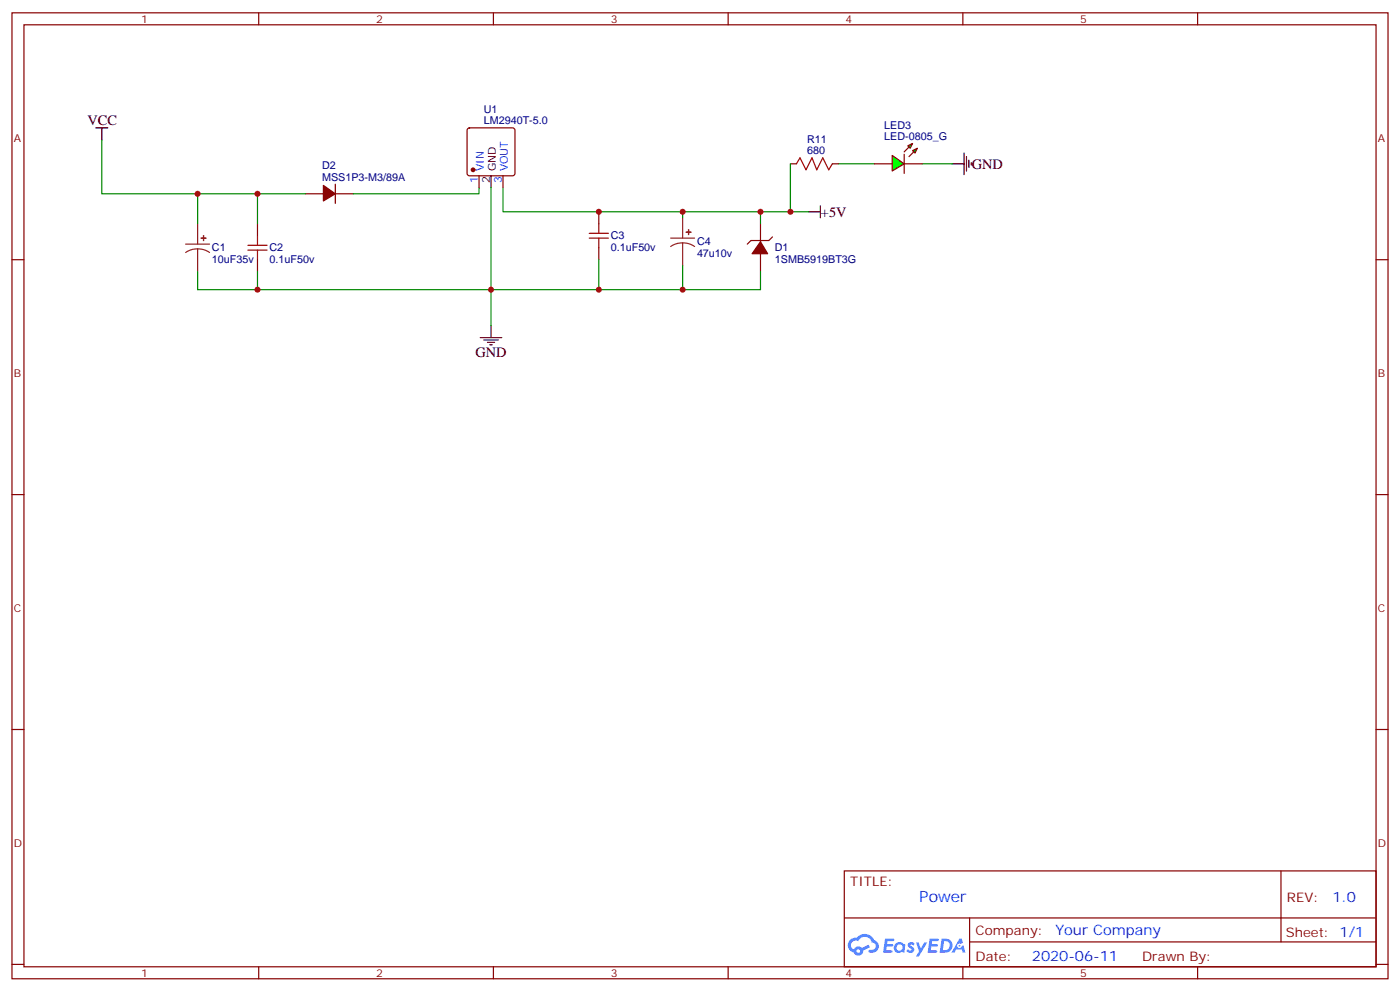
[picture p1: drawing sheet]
<svg xmlns="http://www.w3.org/2000/svg" width="412mm" height="292mm" viewBox="0 0 412 292" stroke-linecap="round" stroke-linejoin="round" font-family="sans-serif">
<g fill="none" stroke="#870000" stroke-width=".35">
<path d="M3.5 3.8h405.4v284.3h-405.4zM7.1 7.3h398.2v277.3h-398.2zM76.2 3.8v3.5M145.3 3.8v3.5M214.5 3.8v3.5M283.6 3.8v3.5M352.8 3.8v3.5M3.5 76.4h3.6M405.3 76.4h3.6M3.5 145.6h3.6M405.3 145.6h3.6M3.5 214.7h3.6"/>
<path d="M405.3 214.7h3.6M248.7 256.4h156.6v28.2h-156.6zM377.3 256.4v20.9M248.7 270.2h156.5M285.6 277.3h119.6M285.6 270.2v14.1M3.5 283.9h3.6M76.2 284.6v3.5M145.3 284.6v3.5M214.5 284.6v3.5M283.6 284.6v3.5M352.8 284.6v3.5"/>
<path d="M405.3 283.9h3.6"/>
</g>
<g fill="#5487ff">
<path d="M267.7 277.5a1.22 1.22 0 0 1 1.7 .3l-.4 .6a.47 .47 0 0 0-.3-.4 .47 .47 0 0 0-.5 .2l.1 .2a1.14 1.14 0 0 1 .8 1.7 1.14 1.14 0 0 1-1.9 0l-.2-.2 .5-.5 .7 .4a.29 .29 0 0 0 .3-.2 .29 .29 0 0 0-.2-.4 1.04 1.04 0 0 1-.6-1.7z"/>
<path d="M260.7 276.3h2.4l.3 .2-.2 .5h-1.8l-.1 .9h1.5l.3 .4-.3 .3h-1.6l-.2 1.1 1.7 .1 .2 .3-.2 .3h-2.6z"/>
<path d="M273.8 276.3h2.4l.3 .2-.1 .5h-1.8l-.2 .9h1.6l.3 .4-.4 .3h-1.6l-.1 1.1 1.7 .1 .2 .3-.2 .3h-2.6z"/>
<path d="M282.6 276.3h.7l.3 1.2-.6 .4a.69 .69 0 0 0-1 .2 .69 .69 0 0 0 .4 1 .69 .69 0 0 0 .9-.6l.5-.3 .6 2.2h-.8l-.2-.8h-1.8l-.5 .8h-.8z"/>
<path d="M269.8 277.4h.8l.6 1.8 1.1-1.8h.9l-2.6 4.2h-.8l.9-1.6z"/>
<path d="M277.4 276.3l-.6 4.1h1.3a2.11 2.11 0 0 0 2.5-2.1 2.11 2.11 0 0 0-2.5-2zM278.1 277a1.39 1.39 0 0 1 1.7 1.4 1.39 1.39 0 0 1-1.8 1.3h-.3z"/>
<path d="M263.7 277.9a1.54 1.54 0 0 0-.1 2.2 1.54 1.54 0 0 0 2.2 .1l.6 .2 .3-2.3-.2-.2h-.4a1.49 1.49 0 0 0-2.4 0zM264 278.9a.94 .94 0 0 1 1.8 0 .94 .94 0 0 1-1.8 0z"/>
<path d="M250.4 276.7a2.18 2.18 0 0 0 1.1 3.7 1.44 1.44 0 0 0 1.6 .9 1.44 1.44 0 0 0 1.2-1.5l2-1-.5-.7-1.9 .9a1.47 1.47 0 0 0-2.4 .5 1.39 1.39 0 0 1-.7-2 1.39 1.39 0 0 1 2-.4 2.12 2.12 0 0 1 2.2-1.3 2.12 2.12 0 0 1 1.9 1.7 1.14 1.14 0 0 1 1.1 1.4 1.14 1.14 0 0 1-1.7 .7 .43 .43 0 0 0-.5 .4 .43 .43 0 0 0 .4 .5 1.98 1.98 0 0 0 2.5-1.3 1.98 1.98 0 0 0-1.2-2.5 3.1 3.1 0 0 0-5.3-.7l-.9 .1zM252.3 280a.55 .55 0 0 1 1.1 0 .55 .55 0 0 1-1.1 0z"/>
<circle cx="282.6" cy="278.4" r=".26"/>
</g>
<path d="M54.7 71.9h7M58.2 73.3l-1.8 .2-1.7 .8M58.2 73.3l1.9 .2 1.6 .8M58.2 65.9v6M58.2 73.3v6.7M197.6 70.1h7M201.1 71.5l-1.9 .2-1.6 .9M201.1 71.5l1.8 .2 1.7 .9M201.1 64.1v6M201.1 71.5v6.7" fill="none" stroke="#8c2424" stroke-width=".35"/>
<g fill="#8c2424" stroke="#8c2424" stroke-width=".35">
<path d="M59.3 70.1h1.4z"/>
<path d="M59.9 69.4l.1 1.4z"/>
<path d="M202.1 68.3l1.5 .1z"/>
<path d="M202.8 67.6v1.4z"/>
</g>
<path d="M234.6 48.2l1.1-1.7 1.7 3.5 1.8-3.5 1.4 3.5 1.8-3.5 1.7 3.5 1.1-1.8M73 72.2h5.7M73 73.6h5.7M75.8 69.4v2.8M75.8 73.6v2.8M173.6 70.1h5.6M173.6 68.7h5.6M176.4 65.9v2.8M176.4 70.1v2.8" fill="none" stroke="#a10000" stroke-width=".35"/>
<g fill="none" stroke="#870000" stroke-width=".35">
<path d="M137.8 37.8l.5-.2h12.7l.5 .2 .2 .5v12.7l-.2 .5-.5 .3h-12.7l-.5-.3-.2-.5v-12.7zM90 57h5.2M98.8 57h5.3M98.8 54.2v5.7M141.1 51.8v3.5M148.2 51.8v3.5M232.8 48.2h1.8M245.2 48.2h1.7M257.5 48.2h5.3M266.3 48.2h5.3M75.8 65.9v3.5M75.8 76.4v3.6"/>
<path d="M176.4 62.3v3.6M176.4 72.9v3.5M224 65.9v5.3M224 74.7v5.3M227.5 69.7l-1 1.1h-5.3l-1.1 1.1"/>
</g>
<g fill="#870000" stroke="#870000" stroke-width=".35">
<path d="M95.2 54.6l3.6 2.4-3.6 2.2z"/>
<path d="M224 71.2l2.1 3.5h-4.6z"/>
<circle cx="139.3" cy="50" r=".53"/>
</g>
<g fill="none" stroke="#000" stroke-width=".35">
<path d="M28.2 37.6h3.5M30 37.6v3.6M144.6 51.8v3.5M280.5 48.2h3.5M284 45v6.4M284.7 46.1v4.2M285.4 47.2v2.1M286.1 47.9v.7M238.1 62.3h3.6M241.7 60.6v3.5M141.5 99.4h6.3M144.6 95.8v3.6"/>
<path d="M142.5 100.1h4.3M143.6 100.8h2.1M144.3 101.5h.7"/>
</g>
<g fill="none" stroke="#008700" stroke-width=".35">
<path d="M30 41.2v15.8h60M58.2 57v8.9M75.8 57v8.9M141.1 55.3v1.7h-37M144.6 55.3v40.5M148.2 55.3v7h75.8v3.6M232.8 48.2v14.1M246.9 48.2h10.6M271.6 48.2h8.9M75.8 80v5.3M176.4 76.4v8.9h-118.2v-5.3M201.1 62.3v1.8"/>
<path d="M201.1 78.2v7.1M224 80v5.3h-47.6M224 62.3h14.1"/>
</g>
<g fill="#0f0" stroke="#870000" stroke-width=".35">
<path d="M268.8 44.3l1.4-.7-.7 1.4z"/>
<path d="M267.4 42.9l1.4-.7-.7 1.4z"/>
</g>
<g fill="#870000" stroke="#870000" stroke-width=".35">
<path d="M267.8 46.1l1.4-1.4z"/>
<path d="M266.3 44.7l1.5-1.4z"/>
</g>
<path d="M266.3 45.4v5.6z" fill="#f00" stroke="#870000" stroke-width=".35"/>
<path d="M262.8 45.8l3.5 2.4-3.5 2.1z" fill="#0f0" stroke="#870000" stroke-width=".35"/>
<g fill="#c00">
<circle cx="232.8" cy="62.3" r=".88"/>
<circle cx="224" cy="62.3" r=".88"/>
<circle cx="75.8" cy="57" r=".88"/>
<circle cx="176.4" cy="62.3" r=".88"/>
<circle cx="144.6" cy="85.3" r=".88"/>
<circle cx="176.4" cy="85.3" r=".88"/>
<circle cx="201.1" cy="85.3" r=".88"/>
<circle cx="201.1" cy="62.3" r=".88"/>
<circle cx="75.8" cy="85.3" r=".88"/>
<circle cx="58.2" cy="57" r=".88"/>
</g>
<text font-size="4.6" fill="#00f" x="270.8" y="265.4">Power</text>
<g font-size="4.2">
<text x="25.8" y="36.9">VCC</text>
<text x="286.3" y="49.6">GND</text>
<text x="241.8" y="63.8">+5V</text>
<text x="140.1" y="105">GND</text>
</g>
<g font-size="4.2" fill="#00f">
<text x="392.5" y="265.6">1.0</text>
<text x="310.9" y="275.2">Your Company</text>
<text x="304" y="283">2020-06-11</text>
</g>
<g font-size="3.9" fill="#800">
<text x="250.5" y="260.9">TITLE:</text>
<text x="379.1" y="265.6">REV:</text>
<text x="287.4" y="275.1">Company:</text>
<text x="378.7" y="275.8">Sheet: 1/1</text>
<text x="287.4" y="282.8">Date:</text>
<text x="336.4" y="282.9">Drawn By:</text>
</g>
<g font-size="3.2" fill="#800">
<text x="41.6" y="6.8">1</text>
<text x="110.8" y="6.8">2</text>
<text x="179.9" y="6.8">3</text>
<text x="249.1" y="6.8">4</text>
<text x="318.2" y="6.8">5</text>
<text x="4.1" y="41.9">A</text>
<text x="405.9" y="41.9">A</text>
<text x="4.1" y="111">B</text>
<text x="405.9" y="111">B</text>
<text x="4.1" y="180.2">C</text>
<text x="405.9" y="180.2">C</text>
<text x="4.1" y="249.3">D</text>
<text x="405.9" y="249.3">D</text>
<text x="41.6" y="287.6">1</text>
<text x="110.8" y="287.6">2</text>
<text x="179.9" y="287.6">3</text>
<text x="249.1" y="287.6">4</text>
<text x="318.2" y="287.6">5</text>
</g>
<g font-size="3.2" fill="#000080">
<text x="142.5" y="33.3">U1</text>
<text x="142.5" y="36.6">LM2940T-5.0</text>
<text x="260.5" y="41.2">LED-0805_G</text>
<text x="260.5" y="38.1">LED3</text>
<text x="237.8" y="45.4">680</text>
<text x="237.8" y="42.1">R11</text>
<text x="94.9" y="53.2">MSS1P3-M3/89A</text>
<text x="94.9" y="49.9">D2</text>
<text x="179.9" y="70.5">C3</text>
<text x="62.4" y="77.3">10uF35v</text>
<text x="62.4" y="74">C1</text>
<text x="79.4" y="77.3">0.1uF50v</text>
<text x="79.4" y="74">C2</text>
<text x="179.9" y="73.7">0.1uF50v</text>
<text x="205.3" y="75.5">47u10v</text>
<text x="205.3" y="72.2">C4</text>
<text x="228.2" y="77.3">1SMB5919BT3G</text>
<text x="228.3" y="74">D1</text>
</g>
<g font-size="3.2" fill="#00f">
<text x="140.8" y="53.9" transform="rotate(-90 140.8 53.9)">1</text>
<text x="142.5" y="50.4" transform="rotate(-90 142.5 50.4)">VIN</text>
<text x="147.8" y="53.9" transform="rotate(-90 147.8 53.9)">3</text>
<text x="149.6" y="50.4" transform="rotate(-90 149.6 50.4)">VOUT</text>
</g>
<g font-size="3.2">
<text x="144.3" y="53.9" transform="rotate(-90 144.3 53.9)">2</text>
<text x="146" y="50.4" transform="rotate(-90 146 50.4)">GND</text>
</g>
</svg>
